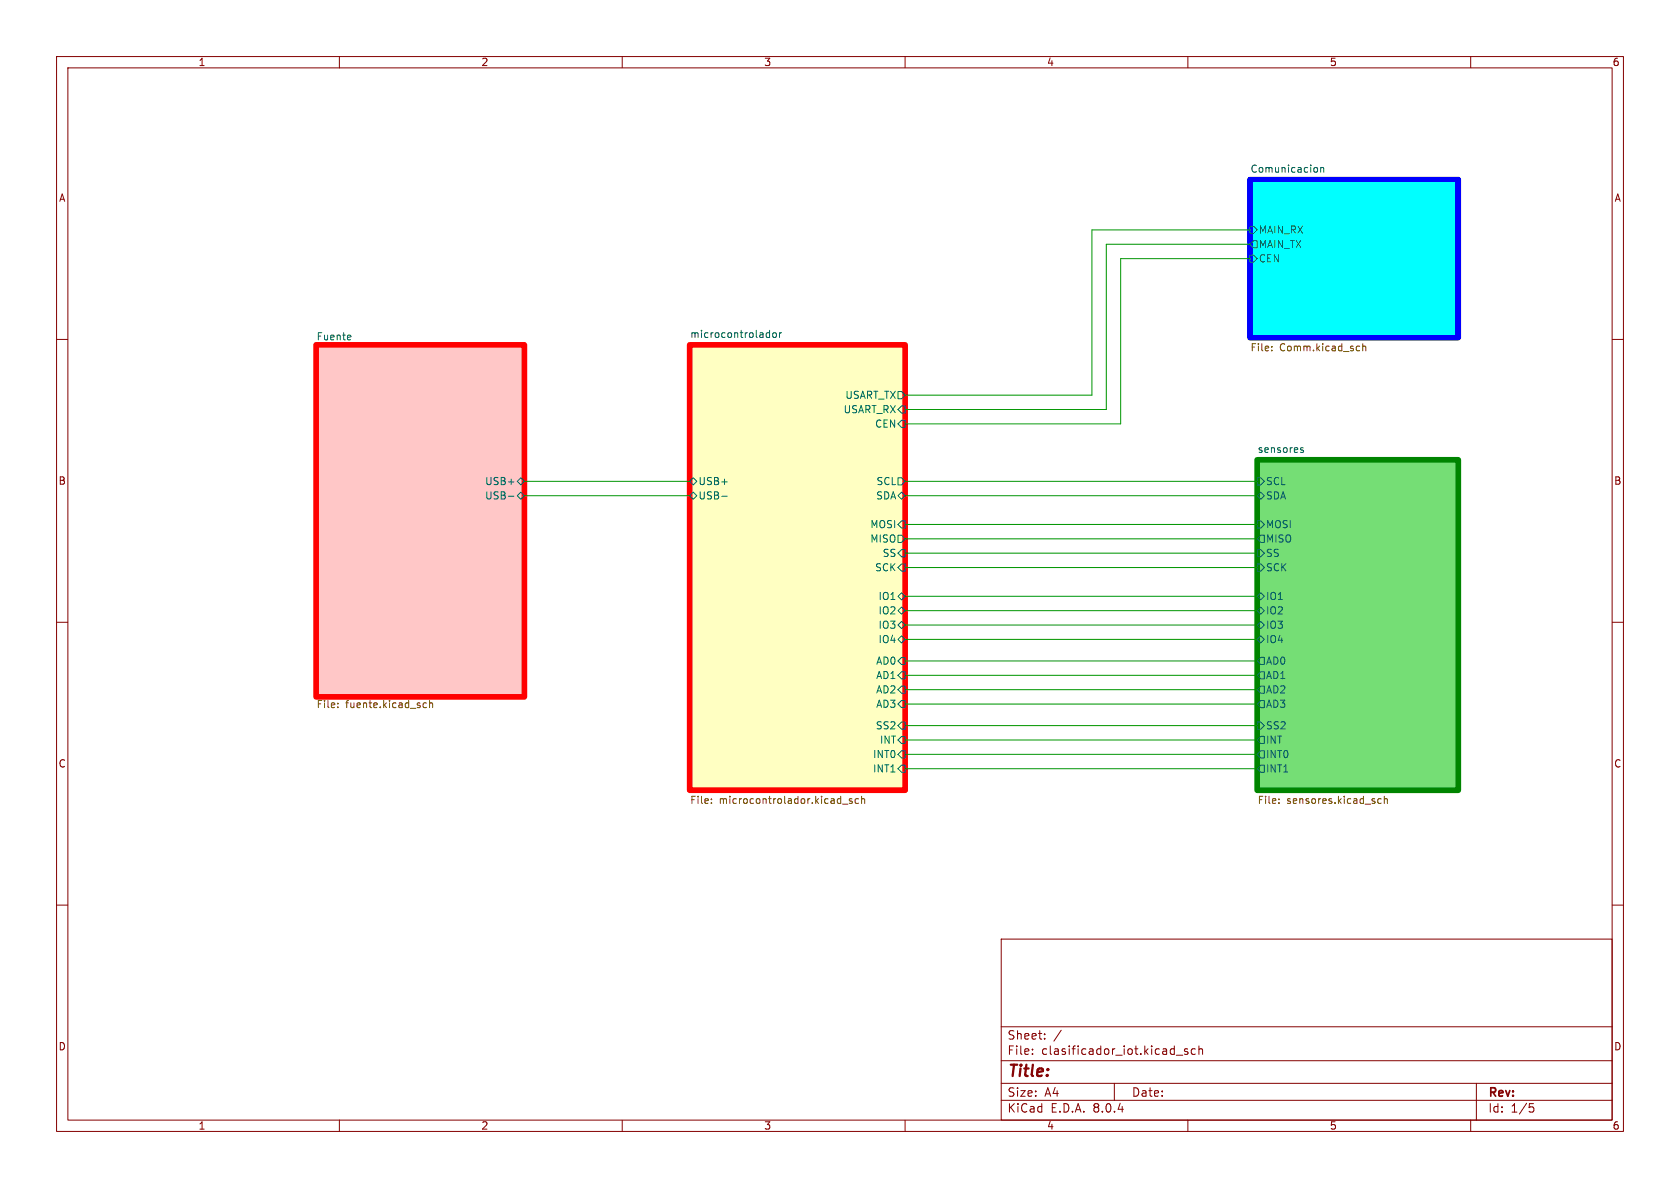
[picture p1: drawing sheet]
<svg xmlns="http://www.w3.org/2000/svg" width="297mm" height="210mm" viewBox="0 0 297 210" stroke-linecap="round" stroke-linejoin="round" font-family="sans-serif">
<g fill="none" stroke="#840000" stroke-width=".18">
<path d="M10 10h277v190h-277zM12 12h273v186h-273zM60 10v2M110 10v2M160 10v2M210 10v2M260 10v2M10 60h2M285 60h2M10 110h2M285 110h2M10 160h2"/>
<path d="M285 160h2M177 166h108v32h-108zM60 198v2M110 198v2M160 198v2M177 194.5h108M177 191.5h108M177 187.5h108M177 181.5h108M182.5 186.3v.1M182.5 185.5v.1M184.7 183.6v.1"/>
<path d="M184.7 182.8v.1M187.6 182.1l-1.3 2M197 191.5v3M208 186.5h1.1M210 185.5l-.4-.1-.2 .2 .1 .2 .5 .2v.3h-.6M210 198v2M211.3 185.5l-.4-.1-.3 .3v.4l.1 .2h.6M212 185.5l.2-.1 .3 .1 .1 .9M212 184.9v1.5M260 198v2M261 191.5v6.5M270.4 195.1h.7"/>
<path d="M270.5 195.7h.4l.3 .3-.2 .5-.5 .1"/>
</g>
<path d="M55.9 61h36.8v62.2h-36.8z" fill="#ffc7c7" stroke="#ffc7c7" stroke-width=".18"/>
<path d="M121.9 61h38.1v78.7h-38.1z" fill="#ffffc2" stroke="#ffffc2" stroke-width=".18"/>
<path d="M222.2 81.3h35.6v58.4h-35.6z" fill="#75de75" stroke="#75de75" stroke-width=".18"/>
<path d="M221 31.8h36.8v27.9h-36.8z" fill="#0ff" stroke="#0ff" stroke-width=".18"/>
<path d="M55.9 61h36.8v62.2h-36.8zM121.9 61h38.1v78.7h-38.1z" fill="none" stroke="#f00" stroke-width="1"/>
<g fill="none" stroke="#006464" stroke-width=".18">
<path d="M232.5 29.6l.3 .1 .1 .1v.5l-.4 .2M233.5 29.7l.2-.1 .3 .1v.8M233.5 29.6v.9M61.8 59.2l.2 .3-.6 .2M135.7 58.8l.4 .1M136.1 58.4v1.3M136.1 59.6l-.4 .1M136.7 58.9l.1-.1 .4 .1 .1 .5-.2 .2-.3 .1-.1-.2zM137.8 58.8v.9M138.2 58.8l-.4 .3M221 40h.6l.6 .6-.6 .7h-.6zM221 45.1h.6l.6 .6-.6 .7h-.6z"/>
<path d="M221.6 42.5h.6v1.3h-.6l-.6-.6zM62 60l-.2 .1M158.7 69.2h.7l.6 .7-.6 .6h-.7zM159.4 71.8h.6v1.2h-.6l-.7-.6zM159.4 74.3h.6v1.3h-.6l-.7-.7zM230 79.5l.4 .1 .1 .2-.2 .2-.4-.1M230 79.2h.4M89.9 87.7h.9M91.4 85.1l.7-.6 .6 .6-.6 .6zM91.4 87.6l.7-.6 .6 .6-.6 .7zM121.9 85.1l.7-.6 .6 .6-.6 .6zM121.9 87.6l.7-.6 .6 .6-.6 .7z"/>
<path d="M127.6 87.7h1M158.7 84.5h.7l.6 .6-.6 .6h-.7zM158.7 94.6h.7l.6 .7-.6 .6h-.7zM159.4 87l.6 .6-.6 .7-.7-.7zM159.4 97.2h.6v1.2h-.6l-.7-.6zM159.4 92.1h.6v1.2h-.6l-.7-.6zM159.4 99.7h.6v1.3h-.6l-.7-.7zM222.2 84.5h.7l.6 .6-.6 .6h-.7zM222.2 87.6l.7-.6 .6 .6-.6 .7zM222.2 92.1h.7l.6 .6-.6 .6h-.7zM222.2 99.7h.7l.6 .6-.6 .7h-.7zM222.2 97.2h.7l.6 .6-.6 .6h-.7z"/>
<path d="M222.9 94.6h.6v1.3h-.6l-.7-.6zM158.7 113l.7-.6 .6 .6-.6 .7zM158.7 105.4l.7-.6 .6 .6-.6 .6zM158.7 108l.7-.7 .6 .7-.6 .6zM159.4 116.2h.6v1.3h-.6l-.7-.7zM159.4 118.7h.6v1.3h-.6l-.7-.6zM159.4 109.9l.6 .6-.6 .6-.7-.6zM222.2 105.4l.7-.6 .6 .6-.6 .6zM222.2 108l.7-.7 .6 .7-.6 .6zM222.2 113l.7-.6 .6 .6-.6 .7zM222.2 110.5l.7-.6 .6 .6-.6 .6zM222.9 118.7h.6v1.3h-.6l-.7-.6z"/>
<path d="M222.9 116.2h.6v1.3h-.6l-.7-.7zM159.4 121.3h.6v1.3h-.6l-.7-.7zM159.4 123.8h.6v1.3h-.6l-.7-.6zM159.4 130.2h.6v1.2h-.6l-.7-.6zM159.4 135.3h.6v1.2h-.6l-.7-.6zM159.4 132.7h.6v1.3h-.6l-.7-.6zM159.4 127.6h.6v1.3h-.6l-.7-.6zM222.2 127.6h.7l.6 .7-.6 .6h-.7zM222.9 121.3h.6v1.3h-.6l-.7-.7zM222.9 123.8h.6v1.3h-.6l-.7-.6zM222.9 130.2h.6v1.2h-.6l-.7-.6zM222.9 132.7h.6v1.3h-.6l-.7-.6z"/>
<path d="M222.9 135.3h.6v1.2h-.6l-.7-.6z"/>
</g>
<g fill="none" stroke="#725600" stroke-width=".18">
<path d="M224.8 61.9v.1M224.8 61.2v.2M240.3 61.2h.1M240.4 62h-.1M240.9 60.8v1.2M240.9 61.3l.2-.1h.3l.1 .8M59.7 125v.1M59.7 124.3v.1M74.8 125l.2 .1 .4-.1M75.4 124.3h-.4l-.2 .1M75.9 124.4l.2-.1h.3l.1 .8M75.9 123.8v1.3"/>
<path d="M125.8 141.9v.1M125.8 141.2v.2M148.9 142.2h1M150.6 141.2h-.3l-.2 .2 .1 .1 .4 .2v.3h-.5M151.8 141.2h-.4l-.2 .2 .1 .6h.5M152.3 141.3l.2-.1h.3l.1 .8M152.3 140.8v1.2M226.1 141.9v.1M226.1 141.2v.2M244.2 141.2h-.4l-.2 .2 .1 .6h.5M244.7 141.3l.2-.1h.3l.1 .8M244.7 140.8v1.2"/>
</g>
<path d="M222.2 81.3h35.6v58.4h-35.6z" fill="none" stroke="#008400" stroke-width="1"/>
<path d="M221 31.8h36.8v27.9h-36.8z" fill="none" stroke="#00f" stroke-width="1"/>
<g fill="none" stroke="#009600" stroke-width=".18">
<path d="M221 40.6h-28v29.3h-33M221 45.7h-22.9v29.2h-38.1M221 43.2h-25.4v29.2h-35.6M92.7 85.1h29.2M92.7 87.6h29.2M160 97.8h62.2M160 92.7h62.2M160 95.3h62.2M160 85.1h62.2M160 87.6h62.2M160 116.8h62.2M160 100.3h62.2"/>
<path d="M160 113h62.2M160 108h62.2M160 119.4h62.2M160 110.5h62.2M160 105.4h62.2M160 121.9h62.2M160 135.9h62.2M160 133.4h62.2M160 128.3h62.2M160 124.5h62.2M160 130.8h62.2"/>
</g>
<text font-size="2.8" fill="#840000" x="178" y="190.9">Title:</text>
<g font-size="2.1" fill="#840000">
<text x="178" y="184">Sheet:</text>
<text x="178" y="186.7">File:</text>
<text x="184.1" y="186.7">clasificador_iot.kicad_sch</text>
<text x="178" y="196.9">KiCad</text>
<text x="178" y="194.1">Size:</text>
<text x="184.7" y="194.1">A4</text>
<text x="185.7" y="196.9">E.D.A.</text>
<text x="193.3" y="196.9">8.0.4</text>
<text x="200" y="194.1">Date:</text>
<text x="263" y="194.3">Rev:</text>
<text x="263" y="196.9">Id:</text>
<text x="267.1" y="196.9">1/5</text>
</g>
<g font-size="1.8" fill="#840000">
<text x="35" y="11.9">1</text>
<text x="85" y="11.9">2</text>
<text x="135" y="11.9">3</text>
<text x="185" y="11.9">4</text>
<text x="235" y="11.9">5</text>
<text x="285" y="11.9">6</text>
<text x="10.3" y="35.9">A</text>
<text x="285.3" y="35.9">A</text>
<text x="10.3" y="85.9">B</text>
<text x="285.3" y="85.9">B</text>
<text x="10.3" y="135.9">C</text>
<text x="285.3" y="135.9">C</text>
<text x="10.3" y="185.9">D</text>
<text x="285.3" y="185.9">D</text>
<text x="35" y="199.9">1</text>
<text x="85" y="199.9">2</text>
<text x="135" y="199.9">3</text>
<text x="185" y="199.9">4</text>
<text x="235" y="199.9">5</text>
<text x="285" y="199.9">6</text>
</g>
<g font-size="1.8" fill="#006464">
<text x="221" y="30.6">Comunicacion</text>
<text x="222.4" y="41.5">MAIN_RX</text>
<text x="222.4" y="44">MAIN_TX</text>
<text x="222.4" y="46.6">CEN</text>
<text x="121.9" y="59.8">microcontrolador</text>
<text x="55.9" y="60.2">Fuente</text>
<text x="149.3" y="70.7">USART_TX</text>
<text x="149" y="73.3">USART_RX</text>
<text x="154.6" y="75.8">CEN</text>
<text x="222.2" y="80.1">sensores</text>
<text x="85.7" y="86">USB+</text>
<text x="85.7" y="88.5">USB-</text>
<text x="123.4" y="86">USB+</text>
<text x="123.4" y="88.5">USB-</text>
<text x="154.8" y="88.5">SDA</text>
<text x="154.8" y="86">SCL</text>
<text x="223.7" y="86">SCL</text>
<text x="223.7" y="88.5">SDA</text>
<text x="153.8" y="93.6">MOSI</text>
<text x="223.7" y="93.6">MOSI</text>
<text x="153.8" y="96.1">MISO</text>
<text x="154.6" y="101.2">SCK</text>
<text x="155.9" y="98.7">SS</text>
<text x="223.7" y="96.1">MISO</text>
<text x="223.7" y="101.2">SCK</text>
<text x="223.7" y="98.7">SS</text>
<text x="155.2" y="106.3">IO1</text>
<text x="223.7" y="106.3">IO1</text>
<text x="155.2" y="113.9">IO4</text>
<text x="155.2" y="111.4">IO3</text>
<text x="155.2" y="108.8">IO2</text>
<text x="223.7" y="108.8">IO2</text>
<text x="223.7" y="113.9">IO4</text>
<text x="223.7" y="111.4">IO3</text>
<text x="154.8" y="117.7">AD0</text>
<text x="223.7" y="117.7">AD0</text>
<text x="154.8" y="120.2">AD1</text>
<text x="154.8" y="122.8">AD2</text>
<text x="154.8" y="125.3">AD3</text>
<text x="223.7" y="122.8">AD2</text>
<text x="223.7" y="125.3">AD3</text>
<text x="223.7" y="120.2">AD1</text>
<text x="154.7" y="129.1">SS2</text>
<text x="155.5" y="131.7">INT</text>
<text x="223.7" y="129.1">SS2</text>
<text x="223.7" y="131.7">INT</text>
<text x="154.2" y="136.8">INT1</text>
<text x="154.2" y="134.2">INT0</text>
<text x="223.7" y="134.2">INT0</text>
<text x="223.7" y="136.8">INT1</text>
</g>
<g font-size="1.8" fill="#725600">
<text x="221" y="62.4">File:</text>
<text x="226.2" y="62.4">Comm.kicad_sch</text>
<text x="55.9" y="125.5">File:</text>
<text x="61.1" y="125.5">fuente.kicad_sch</text>
<text x="121.9" y="142.4">File:</text>
<text x="127.1" y="142.4">microcontrolador.kicad_sch</text>
<text x="222.2" y="142.4">File:</text>
<text x="227.5" y="142.4">sensores.kicad_sch</text>
</g>
</svg>
